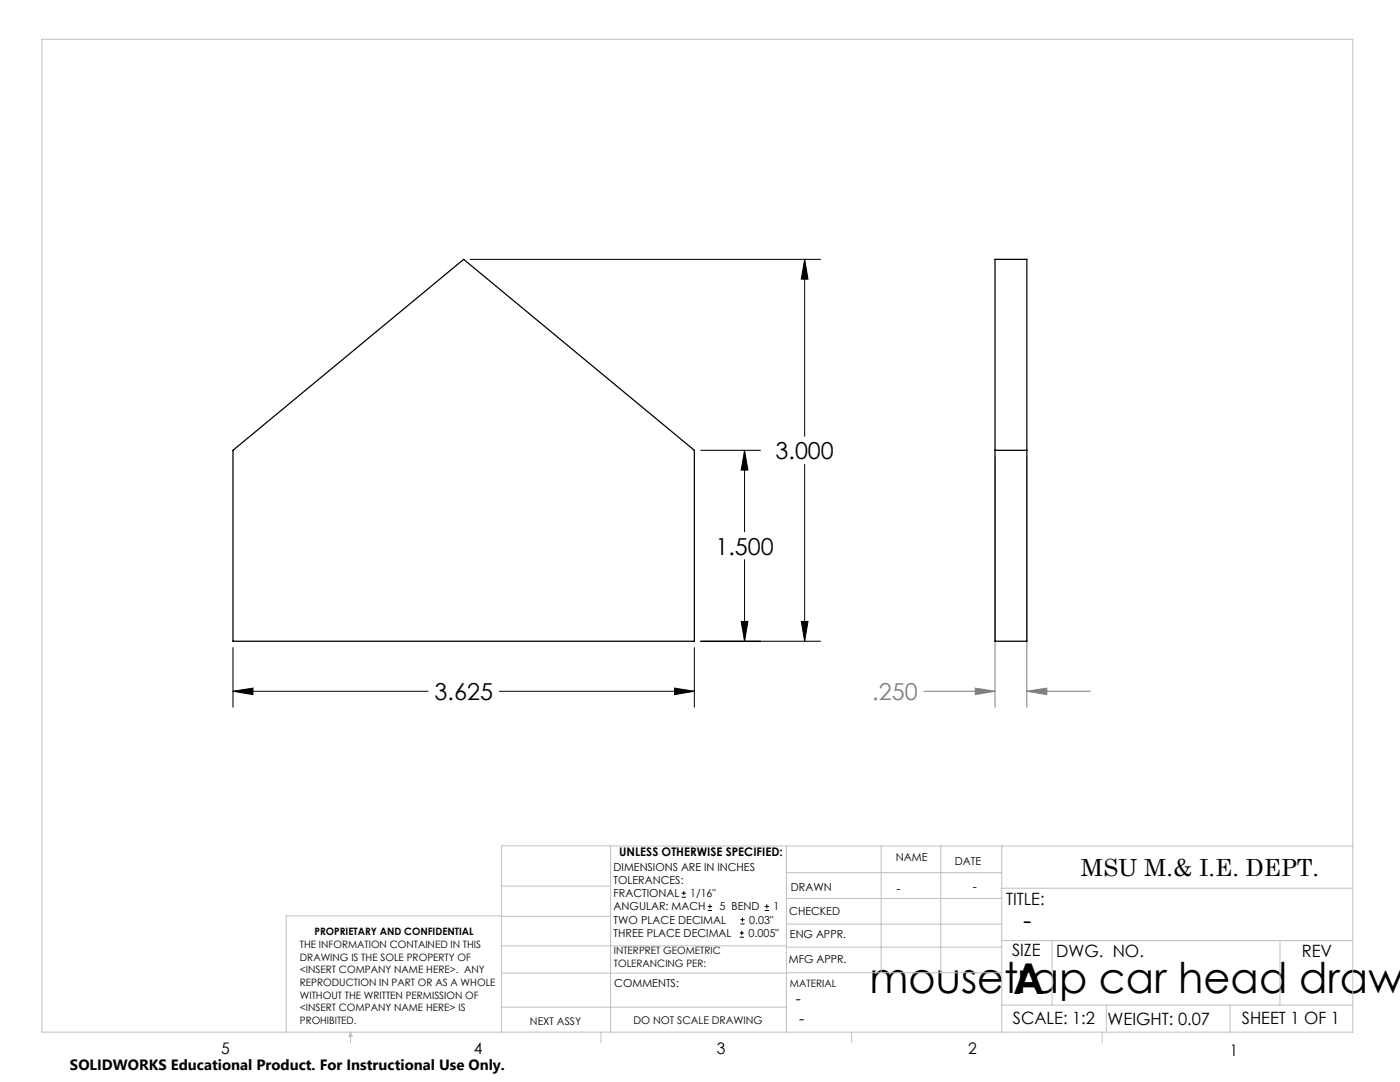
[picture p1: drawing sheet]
<svg xmlns="http://www.w3.org/2000/svg" width="279mm" height="216mm" viewBox="0 0 279 216" stroke-linecap="round" stroke-linejoin="round" font-family="sans-serif">
<g fill="none" stroke="#000" stroke-width=".2">
<path d="M93.8 51.8h70M160.6 51.8v35.3M160.6 51.8l.7 3.9h-1.4zM139.8 89.9h12M148.6 89.9v16.2M148.6 89.9l.7 3.9h-1.4zM160.6 92.6v35.4M148.6 111.7v16.3M46.5 129.2v11.9M46.5 137.9h38.9M46.5 137.9l4-.6v1.3zM99.7 137.9h38.9"/>
<path d="M134.6 137.3l4 .6-4 .7zM138.6 129.2v11.9M139.8 128h24M147.9 124h1.4l-.7 4zM159.9 124h1.4l-.7 4zM136 179h.9M136 178.2h.9M136.5 177.8v.8M141.3 181.7h.8M141.3 180.9h.8M141.7 180.4v.9M147.6 187h.8"/>
<path d="M147.6 186.2h.8M147.8 184.4h.8M147.8 183.5h.8M148 185.7v.9M148.2 183.1v.8M152.6 181.7h.9M152.6 180.9h.9M153 180.4v.9"/>
</g>
<path d="M198.6 91.1v50M204.9 91.1v50M184.4 137.9h14.2M194.6 137.3l4 .6-4 .7zM204.9 137.9l4-.6v1.3zM204.9 137.9h12.7" fill="none" stroke="#808080" stroke-width=".2"/>
<g fill="none" stroke="#c0c0c0" stroke-width=".2">
<path d="M8.4 7.8h261.6v198.2h-261.6zM100.1 176.8h21.7M121.8 168.8v37.2M157 168.8v37.2M157 179.3h42.9M157 174.1h42.9M175.9 168.8v25.3M187.7 168.8v25.3M199.9 177.2h70.1M199.9 168.8v37.2M270 168.8h-169.9v37.2M100.1 194.2h56.9"/>
<path d="M100.1 188.7h56.9M100.1 182.8h21.7M100.1 182.7h-43v23.3M157 194.1h42.9M157 184.4h42.9M157 189h42.9M199.9 187.7h70.1M210 187.7v12.9M255.4 187.7v12.9M70 206v2.1M70 206l.3 .8h-.7zM100.1 201h56.9"/>
<path d="M119.9 206v2.1M170 206v2.1M199.9 200.6h70.1M220 206v2.1M220.8 200.6v5.4M245.5 200.6v5.4"/>
</g>
<path d="M147.9 124h1.4l-.7 4zM148.6 89.9l.7 3.9h-1.4zM46.5 137.9l4-.6v1.3zM134.6 137.3l4 .6-4 .7zM160.6 51.8l.7 3.9h-1.4zM159.9 124h1.4l-.7 4z" fill="#000"/>
<path d="M204.9 137.9l4-.6v1.3zM194.6 137.3l4 .6-4 .7z" fill="#808080"/>
<path d="M198.6 51.8h6.3v76.2h-6.3zM46.5 89.9l46-38.1 46.1 38.1v38.1h-92.1zM198.6 89.9h6.3" fill="none" stroke="#000" stroke-width=".25"/>
<g font-size="8.5">
<text x="173.5" y="198.1">mousetrap car head drawi</text>
<text x="202.2" y="198.3">A</text>
</g>
<text font-size="5.1" x="204.2" y="185.4">-</text>
<g font-size="4.7">
<text x="154.8" y="91.6">3.000</text>
<text x="142.8" y="110.6">1.500</text>
<text x="86.7" y="139.7">3.625</text>
<text x="215.7" y="174.7">MSU M.&amp; I.E. DEPT.</text>
</g>
<text font-size="4.7" fill="#808080" x="174.1" y="139.7">.250</text>
<g font-size="3.4">
<text x="200.8" y="180.5">TITLE:</text>
<text x="202" y="190.8">SIZE</text>
<text x="210.8" y="190.9">DWG. NO.</text>
<text x="259.8" y="191">REV</text>
<text x="202.1" y="204.4">SCALE: 1:2</text>
<text x="221" y="204.5">WEIGHT: 0.07</text>
<text x="247.8" y="204.4">SHEET 1 OF 1</text>
</g>
<g font-size="3.2">
<text x="158.8" y="200.4">-</text>
<text x="159.5" y="204.4">-</text>
<text x="44.2" y="210.4">5</text>
<text x="94.6" y="210.3">4</text>
<text x="143.1" y="210.4">3</text>
<text x="193.2" y="210.3">2</text>
<text x="245.4" y="210.6">1</text>
</g>
<text font-size="3" x="14" y="213.5">SOLIDWORKS Educational Product. For Instructional Use Only.</text>
<g font-size="2.5">
<text x="178.9" y="178.2">-</text>
<text x="194.1" y="177.8">-</text>
</g>
<text font-size="2.4" x="123.6" y="170.8">UNLESS OTHERWISE SPECIFIED:</text>
<g font-size="2.2">
<text x="122.5" y="173.7">DIMENSIONS ARE IN INCHES</text>
<text x="178.8" y="171.8">NAME</text>
<text x="190.6" y="172.5">DATE</text>
<text x="122.5" y="176.4">TOLERANCES:</text>
<text x="122.5" y="179">FRACTIONAL</text>
<text x="137.8" y="179">1/16&quot;</text>
<text x="157.8" y="177.8">DRAWN</text>
<text x="122.5" y="184.3">TWO PLACE DECIMAL</text>
<text x="122.5" y="181.7">ANGULAR: MACH</text>
<text x="143.6" y="181.7">5 BEND</text>
<text x="149.5" y="184.3">0.03&quot;</text>
<text x="154.4" y="181.7">1</text>
<text x="157.5" y="182.5">CHECKED</text>
<text x="122.5" y="187">THREE PLACE DECIMAL</text>
<text x="149.4" y="187">0.005&quot;</text>
<text x="157.6" y="187.2">ENG APPR.</text>
<text x="122.6" y="197">COMMENTS:</text>
<text x="157.4" y="192.2">MFG APPR.</text>
</g>
<g font-size="2.1">
<text x="105.8" y="204.5">NEXT ASSY</text>
<text x="126.4" y="204.3">DO NOT SCALE DRAWING</text>
</g>
<g font-size="2">
<text x="59.8" y="189.2">THE INFORMATION CONTAINED IN THIS</text>
<text x="59.8" y="191.7">DRAWING IS THE SOLE PROPERTY OF</text>
<text x="62.8" y="186.5">PROPRIETARY AND CONFIDENTIAL</text>
<text x="122.5" y="190.4">INTERPRET GEOMETRIC</text>
<text x="59.8" y="194.2">&lt;INSERT COMPANY NAME HERE&gt;. ANY</text>
<text x="59.8" y="196.8">REPRODUCTION IN PART OR AS A WHOLE</text>
<text x="122.5" y="192.9">TOLERANCING PER:</text>
<text x="157.7" y="197">MATERIAL</text>
<text x="59.8" y="199.3">WITHOUT THE WRITTEN PERMISSION OF</text>
<text x="59.8" y="201.8">&lt;INSERT COMPANY NAME HERE&gt; IS</text>
<text x="59.8" y="204.3">PROHIBITED.</text>
</g>
</svg>
